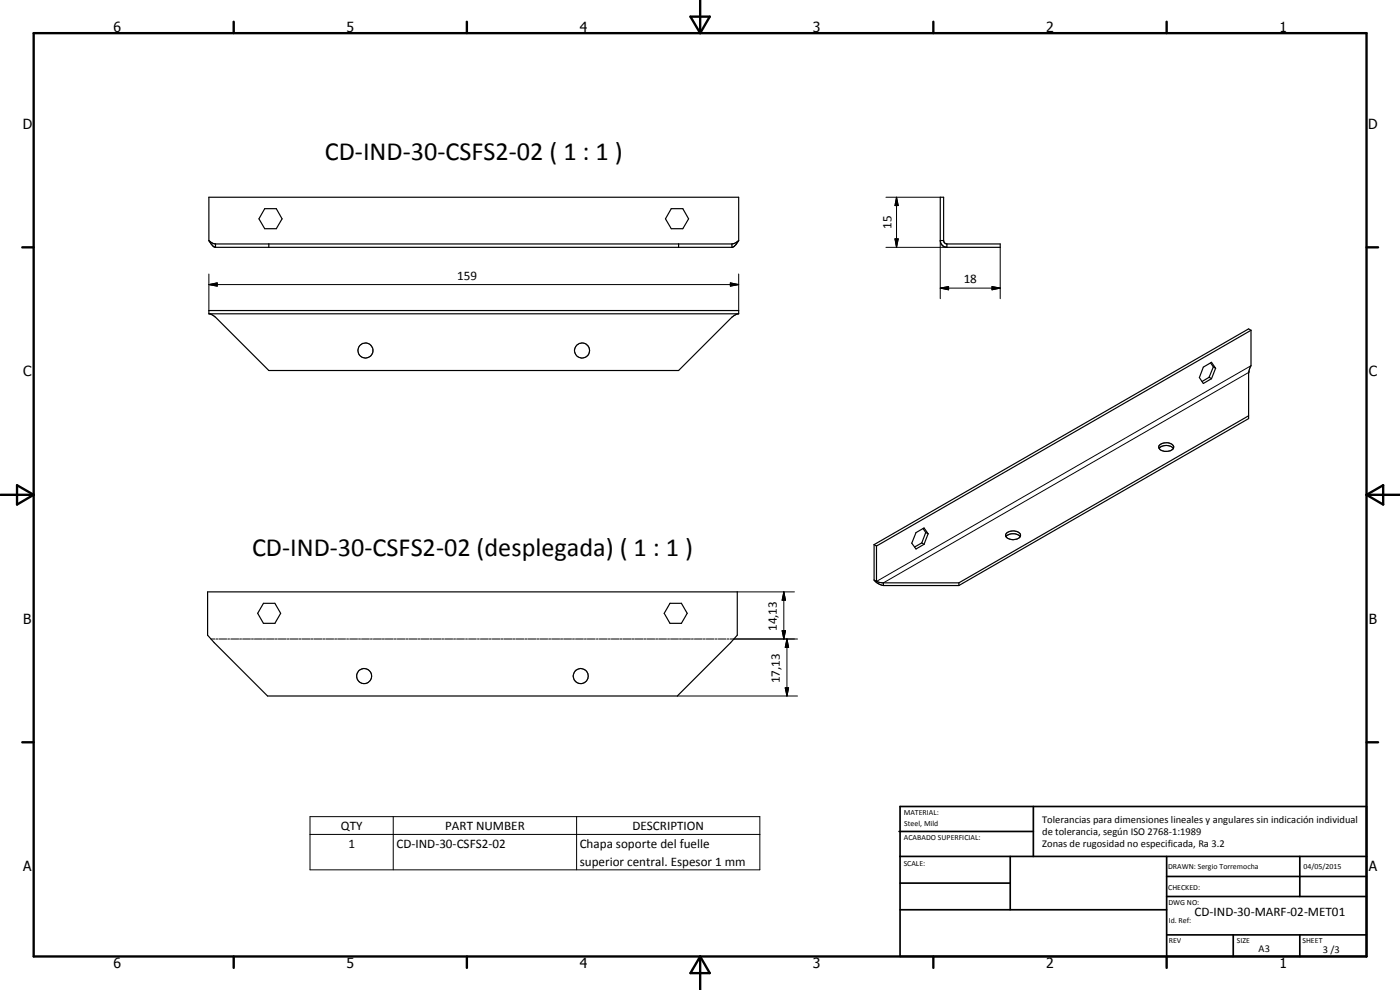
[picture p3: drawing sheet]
<svg xmlns="http://www.w3.org/2000/svg" width="420mm" height="297mm" viewBox="0 0 420 297" stroke-linecap="round" stroke-linejoin="round" font-family="sans-serif">
<g fill="none" stroke="#000" stroke-width=".35">
<path d="M62.7 72.2l1.1 1.5 .9 .5M62.7 72.2l1.2 .8 .8 .2M62.7 72.2v-13h159v13M64.7 74.2h155M64.7 73.2v1M64.7 73.2h155M79.4 62.6h3.5l1.8 3.1-1.8 2.9h-3.5l-1.7-2.9zM80.7 73.2v1M201.5 62.6h3.4l1.8 3.1-1.8 2.9h-3.4l-1.8-2.9zM203.7 73.2v1M219.7 73.2v1M221.7 72.2l-.8 1.1-.6 .7-.6 .2"/>
<path d="M221.7 72.2l-.8 .6-1.2 .4M282.2 72.2a2.1 2.1 0 0 0 2 2M282.2 72.2v-13h1v13M282.2 72.2h1M283.2 72.2a1.01 1.01 0 0 0 1 1M284.2 73.2h16v1h-16M284.2 73.2v1M62.7 94.1v-.9h159v.9M62.7 94.1h159M62.7 94.1l1 .4 1 .7 16 16h123l16-16 .7-.6 1.3-.5M375.4 99.1v10.6l-.7 2.3M375.4 99.1l-112.4 64.7"/>
<path d="M375.4 99.1l-.7-.4-112.4 64.7M362.9 113.2l.7 .4M362.9 113.2l-2.1 1.3M363.3 108.9l.8 1.2M364.1 110.1l-1.2 3.1M364.1 110.1l.7 .4M364.8 110.5l-1.2 3.1M364.8 110.5l-1.2-1.8-2.5 1.5-1.2 3.1 1.2 1.8 2.5-1.5M374.8 111.5l-.1 14.1-86.9 50.1M347.9 134.5a2.96 2.96 0 0 1 4.2 0M347.9 133.6a2.91 2.91 0 0 1 4.3 .4 1.75 1.75 0 0 1-2 1.4 1.84 1.84 0 0 1-2.4-1.4zM374.7 124.8l-86.9 50.1"/>
<path d="M277 158.6l.8 1.2M277.8 159.8l.7 .3M277.8 159.8l-1.2 3.1M62.3 177.6h159v13l-2 2.2-16 16h-123l-16-16-2-2.2zM262.3 174l.1 .2a4.3 4.3 0 0 0 2.7 1.5M262.3 174l.7 .5M262.3 163.4v10.6M262.3 163.4l.7 .4M263 174.5l1.8 .4h23M263 163.8v10.7M265.1 174.9v.8M265.1 175.7h22.7"/>
<path d="M276.6 162.9l.7 .4M276.6 162.9l-2.1 1.2M278.5 160.1l-1.2-1.7-2.4 1.4-1.3 3.2 1.3 1.7 2.4-1.4M278.5 160.1l-1.2 3.2M287.8 174.9v.8M301.9 161a2.96 2.96 0 0 1 4.3 0M302 160.1a2.91 2.91 0 0 1 4.3 .3 2.15 2.15 0 0 1-2.7 1.5 1.36 1.36 0 0 1-1.6-1.8zM79.1 181h3.4l1.7 3-1.7 3h-3.4l-1.8-3zM201.1 181h3.4l1.7 3-1.7 3h-3.4l-1.8-3z"/>
<circle cx="109.7" cy="105.2" r="2.25"/>
<circle cx="174.7" cy="105.2" r="2.26"/>
<circle cx="109.3" cy="202.9" r="2.25"/>
<circle cx="174.3" cy="202.9" r="2.25"/>
</g>
<g fill="none" stroke="#000" stroke-width=".3">
<path d="M265.9 59.2h16.3M269.1 59.2l.5 2.5h-1zM269.1 59.2v15M265.9 74.2h18.3M268.6 71.7h1l-.5 2.5zM282.2 72.2v17.4M300.2 74.2v15.4M62.7 85.4l2.5-.5v1zM62.7 85.4h159M62.7 82.2v11M219.2 84.9l2.5 .5-2.5 .5zM221.7 82.2v11"/>
<path d="M282.2 86.4l2.5-.4v1zM282.2 86.4h18M297.7 86l2.5 .4-2.5 .6zM374.7 111.8l-109.6 63.1M375.4 109.7l-112.4 64.8M221.3 177.6h17.1M235.2 177.6l.5 2.5h-1zM235.2 177.6v14.1M63.3 191.7h1.2M64.8 191.7h.6M65.7 191.7h2.3M68.4 191.7h.5"/>
<path d="M69.2 191.7h2.4M71.9 191.7h.6M72.8 191.7h2.4M75.5 191.7h.6M76.4 191.7h2.4M79 191.7h.7M80 191.7h2.3M82.6 191.7h.6M83.5 191.7h2.4M86.2 191.7h.6M87.1 191.7h2.3M89.7 191.7h.6"/>
<path d="M90.6 191.7h2.4M93.3 191.7h.6M94.2 191.7h2.4M96.9 191.7h.6M97.8 191.7h2.3M100.4 191.7h.6M101.3 191.7h2.4M104 191.7h.6M104.9 191.7h2.4M107.6 191.7h.6M108.5 191.7h2.4M111.2 191.7h.5"/>
<path d="M112 191.7h2.5M114.7 191.7h.6M115.6 191.7h2.4M118.3 191.7h.6M119.2 191.7h2.4M121.9 191.7h.6M122.8 191.7h2.3M125.4 191.7h.6M126.3 191.7h2.4M129 191.7h.6M129.9 191.7h2.4M132.6 191.7h.6"/>
<path d="M133.5 191.7h2.3M136.1 191.7h.6M137 191.7h2.4M139.7 191.7h.6M140.6 191.7h2.3M143.3 191.7h.5M144.2 191.7h2.3M146.8 191.7h.6M147.7 191.7h2.4M150.4 191.7h.6M151.3 191.7h2.4M154 191.7h.6"/>
<path d="M154.9 191.7h2.4M157.6 191.7h.5M158.4 191.7h2.4M161.1 191.7h.6M162 191.7h2.4M164.7 191.7h.6M165.6 191.7h2.4M168.2 191.7h.7M169.2 191.7h2.3M171.8 191.7h.6M172.7 191.7h2.4M175.4 191.7h.6"/>
<path d="M176.3 191.7h2.3M179 191.7h.5M179.9 191.7h2.3M182.5 191.7h.6M183.4 191.7h2.4M186.1 191.7h.6M187 191.7h2.4M189.6 191.7h.7M190.5 191.7h2.4M193.2 191.7h.6M194.1 191.7h2.4M196.8 191.7h.6"/>
<path d="M197.7 191.7h2.4M200.4 191.7h.5M201.2 191.7h2.4M203.9 191.7h.6M204.8 191.7h2.4M207.5 191.7h.6M208.4 191.7h2.4M211.1 191.7h.6M212 191.7h2.3M214.7 191.7h.5M215.5 191.7h2.4M218.2 191.7h.6"/>
<path d="M219.1 191.7h20.2M234.7 189.2h1l-.5 2.5zM236.2 191.7l.5 2.5h-1zM236.2 191.7v17.1M203.3 208.8h36M235.7 206.4h1l-.5 2.4zM93 245h135v16h-135zM93 250.4h135M118 245v16M173 245v16"/>
</g>
<g fill="none" stroke="#000" stroke-width=".71">
<path d="M10.1 9.9h400v277.1h-400zM70.1 6.5v3.4M140.1 6.5v3.4M207.2 5h5.8l-2.9 4.9zM210.1 0v9.9M280.1 6.5v3.4M350.1 6.5v3.4M6.7 74.2h3.4M410.1 74.2h3.5M.1 148.5h10M5.1 145.6l5 2.9-5 2.9zM410.1 148.5h10"/>
<path d="M410.1 148.5l5-2.9v5.8zM6.7 222.7h3.4M410.1 222.7h3.5M70.1 287v3.4M140.1 287v3.4M210.1 287v10M210.1 287l2.9 5h-5.8zM280.1 287v3.4M350.1 287v3.4"/>
</g>
<g fill="none" stroke="#000" stroke-width=".51">
<path d="M269.8 249.5h40.3M270.1 242h140v45h-140zM270.1 257h140M303.2 257v16M310.1 242v15M350.1 257v30M390.1 257v12M270.1 265h33.1M270.1 273h80M350.1 269h60M350.1 263h60M350.1 280.5h60"/>
<path d="M370.1 280.5v6.5M390.1 280.5v6.5"/>
</g>
<path d="M268.6 71.7h1l-.5 2.5zM269.1 59.2l.5 2.5h-1zM62.7 85.4l2.5-.5v1zM219.2 84.9l2.5 .5-2.5 .5zM282.2 86.4l2.5-.4v1zM297.7 86l2.5 .4-2.5 .6zM234.7 189.2h1l-.5 2.5zM235.2 177.6l.5 2.5h-1zM236.2 191.7l.5 2.5h-1zM235.7 206.4h1l-.5 2.4z" fill="#000"/>
<g font-size="7.9">
<text x="97.5" y="48.1">CD-IND-30-CSFS2-02 ( 1 : 1 )</text>
<text x="75.6" y="166.9">CD-IND-30-CSFS2-02 (desplegada) ( 1 : 1 )</text>
</g>
<g font-size="4.2">
<text x="34" y="9.6">6</text>
<text x="104" y="9.6">5</text>
<text x="174" y="9.6">4</text>
<text x="244" y="9.6">3</text>
<text x="314" y="9.6">2</text>
<text x="384" y="9.6">1</text>
<text x="6.8" y="38.7">D</text>
<text x="410.6" y="38.7">D</text>
<text x="7" y="112.9">C</text>
<text x="410.8" y="112.9">C</text>
<text x="7" y="187.1">B</text>
<text x="410.8" y="187.1">B</text>
<text x="7" y="261.4">A</text>
<text x="410.8" y="261.4">A</text>
<text x="34" y="290.4">6</text>
<text x="104" y="290.4">5</text>
<text x="174" y="290.4">4</text>
<text x="244" y="290.4">3</text>
<text x="314" y="290.4">2</text>
<text x="384" y="290.4">1</text>
</g>
<g font-size="3.9">
<text x="267.5" y="68.7" transform="rotate(-90 267.5 68.7)">15</text>
<text x="137.2" y="83.9">159</text>
<text x="289.2" y="84.9">18</text>
<text x="233.2" y="189.4" transform="rotate(-90 233.2 189.4)">14,13</text>
<text x="234" y="205" transform="rotate(-90 234 205)">17,13</text>
<text x="102.3" y="249">QTY</text>
<text x="133.6" y="249">PART NUMBER</text>
<text x="189.8" y="249">DESCRIPTION</text>
<text x="104.6" y="254.3">1</text>
<text x="118.9" y="254.3">CD-IND-30-CSFS2-02</text>
<text x="174" y="254.4">Chapa soporte del fuelle</text>
<text x="174" y="259.7">superior central. Espesor 1 mm</text>
<text x="358.5" y="275">CD-IND-30-MARF-02-MET01</text>
</g>
<g font-size="3.1">
<text x="312.7" y="246.8">Tolerancias para dimensiones lineales y angulares sin indicación individual</text>
<text x="312.7" y="250.4">de tolerancia, según ISO 2768-1:1989</text>
<text x="312.7" y="254">Zonas de rugosidad no especificada, Ra 3.2</text>
<text x="377.7" y="285.6">A3</text>
<text x="397" y="285.9">3 /3</text>
</g>
<g font-size="2.4">
<text x="271.2" y="244.4">MATERIAL:</text>
<text x="271.3" y="252">ACABADO SUPERFICIAL:</text>
<text x="271.4" y="247.9">Steel, Mild</text>
<text x="271.2" y="259.7">SCALE:</text>
<text x="350.6" y="260.8">DRAWN: Sergio Torremocha</text>
<text x="391.2" y="260.6">04/05/2015</text>
<text x="350.6" y="267">CHECKED:</text>
<text x="350.6" y="271.4">DWG NO:</text>
<text x="350.8" y="276.9">Id. Ref:</text>
<text x="350.8" y="282.8">REV</text>
<text x="371.2" y="282.9">SIZE</text>
<text x="390.9" y="282.9">SHEET</text>
</g>
</svg>
